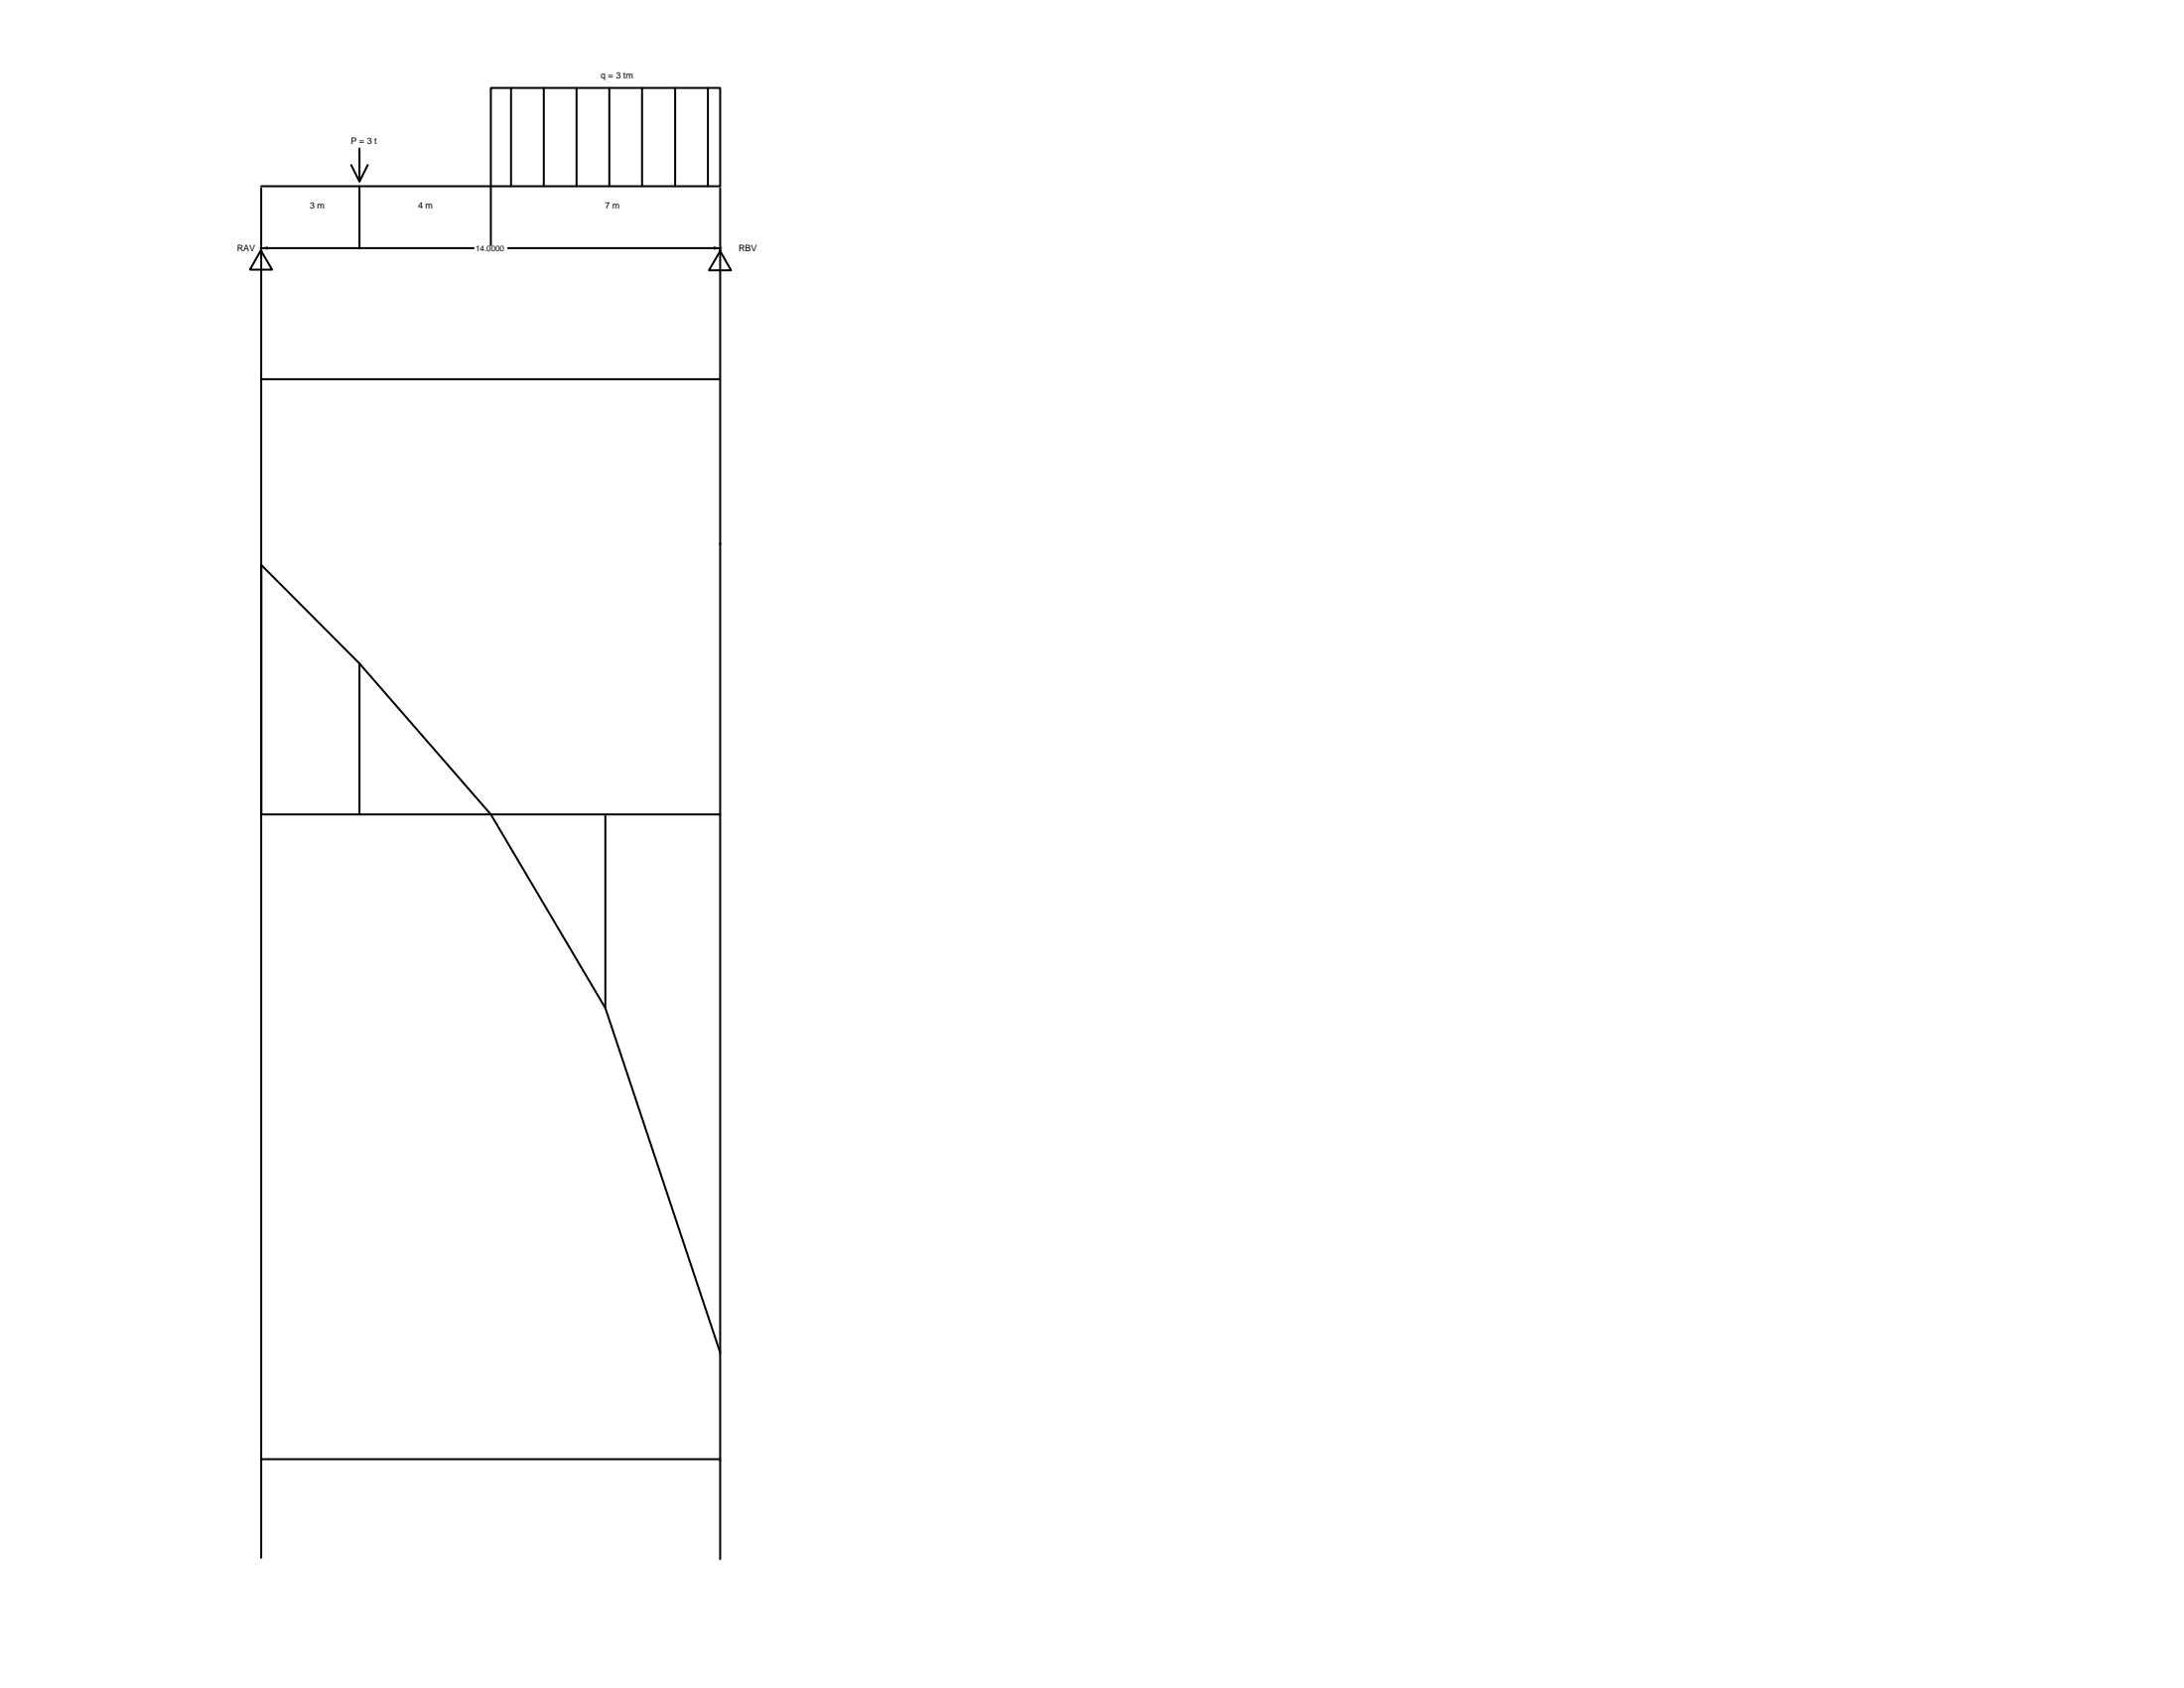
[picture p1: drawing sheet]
<svg xmlns="http://www.w3.org/2000/svg" width="279mm" height="216mm" viewBox="0 0 279 216" stroke-linecap="round" stroke-linejoin="round" font-family="sans-serif">
<!-- layer: 0 -->
<g fill="none" stroke="#000" stroke-width=".25">
<path d="M46 19v4.2M62.8 11.2h29.3v12.6h-29.3zM65.4 11.2v12.6M69.6 11.2v12.6M73.8 11.2v12.6M77.9 11.2v12.6M82.1 11.2v12.6M86.4 11.2v12.6M90.6 11.2v12.6M33.4 32l1.4 2.5h-2.8zM33.4 23.8h29.4M33.4 31.7v16.8h58.7v-16.8"/>
<path d="M33.4 24.1v8.4M34.2 31.7h26.4M44.9 21.1l1.1 2.1 1-2.1M46 23.8v7.9M62.8 23.8v7.6M65 31.7h26.4M92.1 32.1l1.4 2.5h-2.8zM92.1 24.1v8.4M33.4 48.5v55.7M92.1 48.5v55.7M33.4 72.2l12.6 12.7 16.8 19.3 14.6 24.7 14.7 44.1M92.1 69.6h.1"/>
<path d="M46 84.9v19.3h-12.6v-32v114.4M46 104.2h31.4v24.7M77.4 104.2h14.7v95.2M92.1 186.6h-58.7v12.6"/>
</g>
<path d="M33.4 31.7l.8-.1v.3zM91.4 31.6l.7 .1-.7 .2z" fill="#000" stroke="#000" stroke-width=".13"/>
<g font-size="1.1">
<text x="76.8" y="10.1">q = 3 tm</text>
<text x="44.9" y="18.4">P = 3 t</text>
<text x="39.6" y="26.7">3 m</text>
<text x="53.5" y="26.7">4 m</text>
<text x="77.4" y="26.7">7 m</text>
<text x="30.3" y="32.2">RAV</text>
<text x="94.5" y="32.2">RBV</text>
</g>
<text font-size="1" x="60.8" y="32.1">14.0000</text>
</svg>
